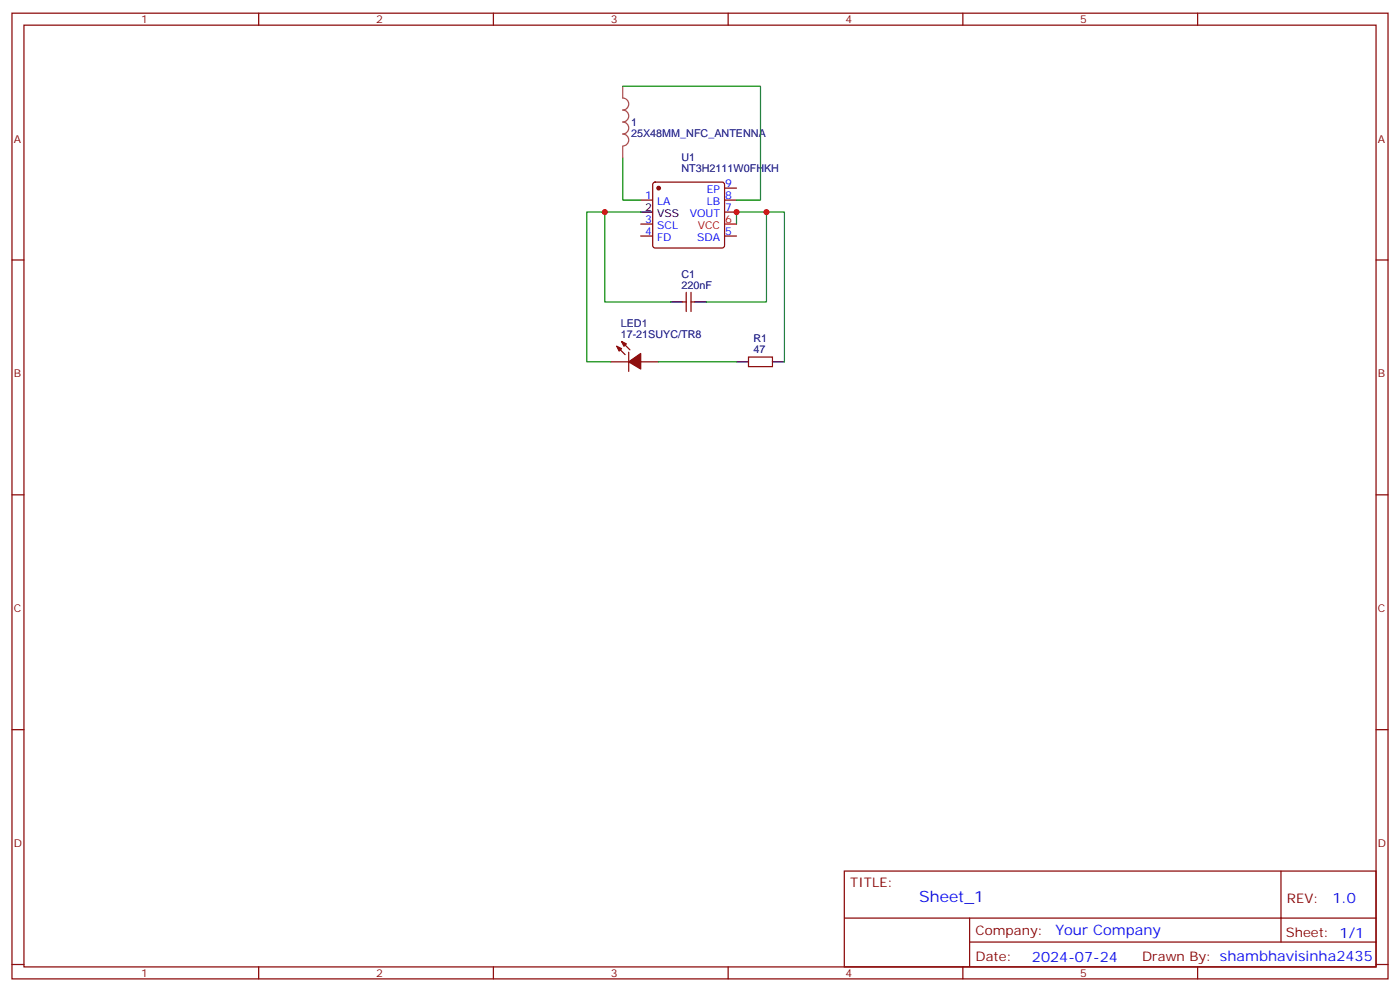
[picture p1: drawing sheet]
<svg xmlns="http://www.w3.org/2000/svg" width="412mm" height="292mm" viewBox="0 0 412 292" stroke-linecap="round" stroke-linejoin="round" font-family="sans-serif">
<g fill="none" stroke="#870000" stroke-width=".35">
<path d="M3.5 3.9h405.4v284.3h-405.4zM7.1 7.4h398.2v277.3h-398.2zM76.2 3.9v3.5M145.3 3.9v3.5M214.5 3.9v3.5M283.6 3.9v3.5M352.8 3.9v3.5M188.7 58.9h3.6M192.5 53.8l.5-.2h19.7l.5 .2 .2 .5v18l-.2 .5-.5 .2h-19.7l-.5-.2-.2-.5v-18zM213.4 55.4h3.6M213.4 58.9h3.6M3.5 76.6h3.6"/>
<path d="M188.7 69.5h3.6M188.7 66h3.6M213.4 62.4h3.6M213.4 69.5h3.6M405.3 76.6h3.6M201.1 88.9h1M202.1 86.1v5.6M203.6 86.1v5.6M203.6 88.9h1M179.9 106.5h5.3M181.7 102l2.4 2.4M183.1 100.5l2.5 2.5"/>
<path d="M185.2 103.7v5.7M188.7 106.5h5.3M220.5 105.1h7v2.8h-7zM3.5 145.7h3.6M405.3 145.7h3.6M3.5 214.8h3.6M405.3 214.8h3.6M248.7 256.5h156.6v28.2h-156.6zM377.3 256.5v20.9M248.7 270.3h156.5M285.6 277.4h119.6M285.6 270.3v14.1"/>
<path d="M3.5 284h3.6M76.2 284.7v3.5M145.3 284.7v3.5M214.5 284.7v3.5M283.6 284.7v3.5M352.8 284.7v3.5M405.3 284h3.6"/>
</g>
<path d="M213.4 66h3.6" fill="none" stroke="#f00" stroke-width=".35"/>
<path d="M188.7 62.4h3.6M197.6 88.9h3.5M204.6 88.9h3.5M217 106.5h3.5M227.5 106.5h3.6" fill="none" stroke="#000" stroke-width=".35"/>
<g fill="#870000" stroke="#870000" stroke-width=".35">
<path d="M181.7 102l1.4 .7-.7 .7z"/>
<path d="M183.1 100.5l1.4 .7-.7 .8z"/>
<path d="M185.2 106.5l3.5-2.4v4.6z"/>
<circle cx="194" cy="55.4" r=".53"/>
</g>
<path d="M183.4 25.4v3.5a1.76 1.76 0 0 1 1.8 1.7 1.76 1.76 0 0 1-1.8 1.8 1.76 1.76 0 0 1 1.8 1.8 1.76 1.76 0 0 1-1.8 1.7 1.76 1.76 0 0 1 1.8 1.8 1.76 1.76 0 0 1-1.8 1.8 1.76 1.76 0 0 1 1.8 1.7 1.76 1.76 0 0 1-1.8 1.8M183.4 43.1v3.5" fill="none" stroke="#a64a4a" stroke-width=".35"/>
<path d="M183.4 25.4h40.6v33.5h-7M183.4 46.6v12.3h5.3M178.2 62.4h-5.3v44.1h7M188.7 62.4h-10.5v26.5h19.4M217 66v-3.6h14.1v44.1M225.8 62.4v26.5h-17.7M194 106.5h23" fill="none" stroke="#008700" stroke-width=".35"/>
<g fill="#c00">
<circle cx="178.2" cy="62.4" r=".88"/>
<circle cx="225.8" cy="62.4" r=".88"/>
<circle cx="217" cy="62.4" r=".88"/>
</g>
<text font-size="4.6" fill="#00f" x="270.8" y="265.5">Sheet_1</text>
<g font-size="4.2" fill="#00f">
<text x="392.5" y="265.7">1.0</text>
<text x="310.9" y="275.3">Your Company</text>
<text x="304" y="283.1">2024-07-24</text>
</g>
<g font-size="3.9" fill="#800">
<text x="250.5" y="261.1">TITLE:</text>
<text x="379.1" y="265.7">REV:</text>
<text x="287.4" y="275.3">Company:</text>
<text x="378.7" y="275.9">Sheet: 1/1</text>
<text x="287.4" y="282.9">Date:</text>
<text x="336.4" y="283">Drawn By: shambhavisinha2435</text>
</g>
<g font-size="3.2" fill="#800">
<text x="41.6" y="6.9">1</text>
<text x="110.8" y="6.9">2</text>
<text x="179.9" y="6.9">3</text>
<text x="249.1" y="6.9">4</text>
<text x="318.2" y="6.9">5</text>
<text x="4.1" y="42">A</text>
<text x="405.9" y="42">A</text>
<text x="4.1" y="111.1">B</text>
<text x="405.9" y="111.1">B</text>
<text x="4.1" y="180.3">C</text>
<text x="405.9" y="180.3">C</text>
<text x="4.1" y="249.4">D</text>
<text x="405.9" y="249.4">D</text>
<text x="41.6" y="287.7">1</text>
<text x="110.8" y="287.7">2</text>
<text x="179.9" y="287.7">3</text>
<text x="249.1" y="287.7">4</text>
<text x="318.2" y="287.7">5</text>
</g>
<g font-size="3.2" fill="#000080">
<text x="185.9" y="40.3">25X48MM_NFC_ANTENNA</text>
<text x="185.9" y="37">1</text>
<text x="200.7" y="47.3">U1</text>
<text x="200.7" y="50.6">NT3H2111W0FHKH</text>
<text x="200.7" y="81.8">C1</text>
<text x="200.7" y="85">220nF</text>
<text x="182.9" y="99.5">17-21SUYC/TR8</text>
<text x="182.9" y="96.2">LED1</text>
<text x="221.9" y="100.8">R1</text>
<text x="221.9" y="104.1">47</text>
</g>
<g font-size="3.2" fill="#00f">
<text x="190.1" y="58.6">1</text>
<text x="208.2" y="56.8">EP</text>
<text x="213.6" y="55">9</text>
<text x="213.6" y="58.6">8</text>
<text x="190.1" y="65.6">3</text>
<text x="193.6" y="60.3">LA</text>
<text x="203.2" y="63.9">VOUT</text>
<text x="208.2" y="60.3">LB</text>
<text x="213.6" y="62.1">7</text>
<text x="190.1" y="69.1">4</text>
<text x="193.6" y="70.9">FD</text>
<text x="193.6" y="67.4">SCL</text>
<text x="205.3" y="70.9">SDA</text>
<text x="213.6" y="69.1">5</text>
</g>
<g font-size="3.2">
<text x="190.1" y="62.1">2</text>
<text x="193.6" y="63.9">VSS</text>
</g>
<g font-size="3.2" fill="#f00">
<text x="213.6" y="65.6">6</text>
<text x="205.5" y="67.4">VCC</text>
</g>
</svg>
